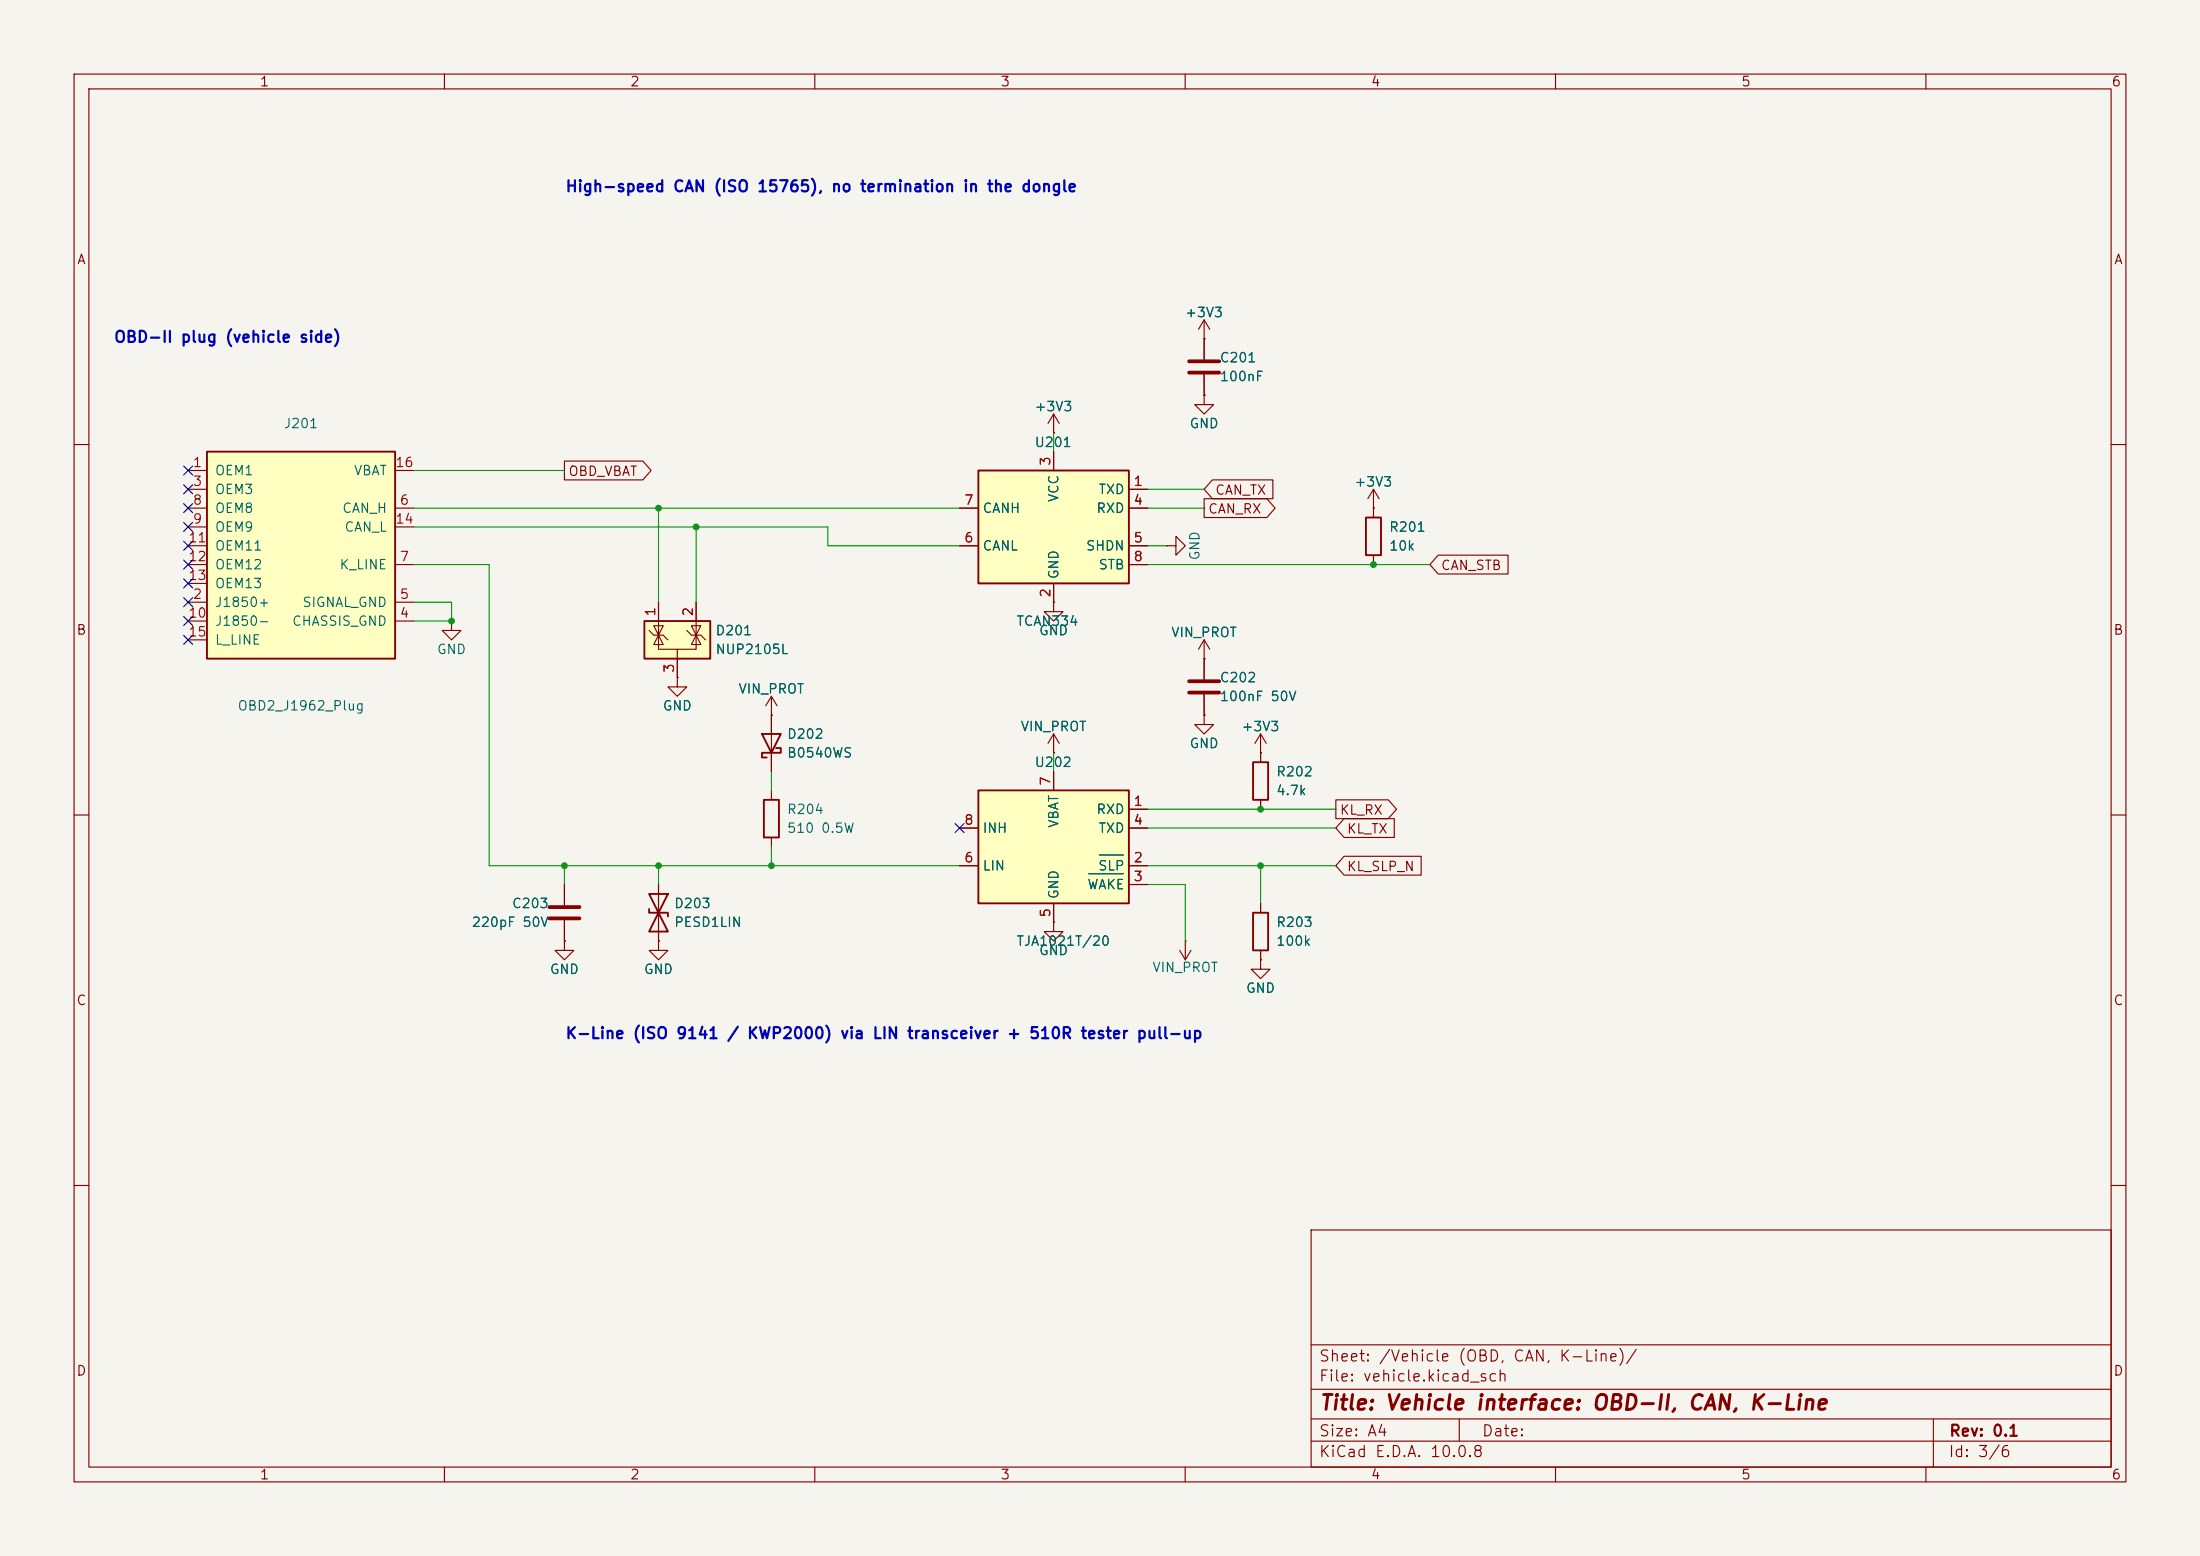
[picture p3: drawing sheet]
<svg xmlns="http://www.w3.org/2000/svg" width="297mm" height="210mm" viewBox="0 0 297 210" stroke-linecap="round" stroke-linejoin="round" font-family="sans-serif">
<path d="M0 0h297v210h-297z" fill="#f5f4ef" stroke="#f5f4ef" stroke-width=".14"/>
<g fill="none" stroke="#840000" stroke-width=".15">
<path d="M10 10h277v190h-277zM12 12h273v186h-273zM60 10v2M110 10v2M160 10v2M210 10v2M260 10v2M10 60h2M285 60h2M10 110h2M285 110h2M10 160h2"/>
<path d="M177 166h108v32h-108zM285 160h2M60 198v2M110 198v2M160 198v2M177 194.5h108M177 191.5h108M177 187.5h108M177 181.5h108M197 191.5v3M210 198v2M260 198v2"/>
<path d="M261 191.5v6.5"/>
</g>
<path d="M27.9 61h25.4v27.9h-25.4z" fill="#ffffc2"/>
<path d="M27.9 61h25.4v27.9h-25.4zM102.9 99.1h2.5l-1.3 2.5zM104.8 101h.6v.6h-2.5v.6h.6" fill="none" stroke="#840000" stroke-width=".25"/>
<g fill="none" stroke="#840000" stroke-width=".15">
<path d="M25.4 63.5h2.5M25.4 66h2.5M25.4 68.6h2.5M25.4 76.2h2.5M25.4 71.1h2.5M25.4 73.7h2.5M25.4 78.7h2.5M53.3 63.5h2.6M53.3 68.6h2.6M53.3 76.2h2.6M53.3 71.1h2.6M25.4 81.3h2.5"/>
<path d="M25.4 83.8h2.5M25.4 86.4h2.5M53.3 81.3h2.6M53.3 83.8h2.6M104.1 96.5h.1M104.1 94v10.1M104.1 94l-.7 1.3M104.1 94l.8 1.3"/>
</g>
<path d="M87 83.8h8.9v5.1h-8.9z" fill="#ffffc2"/>
<path d="M87 83.8h8.9v5.1h-8.9z" fill="none" stroke="#840000" stroke-width=".25"/>
<g fill="none" stroke="#840000" stroke-width=".15">
<path d="M157.5 73.7h1.2v-1.3l1.3 1.3-1.3 1.2v-1.2M157.5 73.7h.1M185.4 68.6h.1M185.4 66l-.7 1.3M185.4 66l.8 1.3M185.4 66v2.6M87.6 85.1l.7 .6h1.2l.7 .7M88.9 85.7v1.9h5.1v-1.9M88.9 85.7l.6 1.3h-1.2zM88.9 85.1v.6l.6-1.2h-1.2l.6 1.2M88.9 81.3v4.4M91.4 87.6v3.8"/>
<path d="M92.7 85.1l.6 .6h1.3l.6 .7M93.3 84.5h1.3l-.6 1.2zM94 85.7l.6 1.3h-1.3zM94 81.3v4.4M159.3 128.3l.7 1.2M160 127h.1M160 127v2.5M160.8 128.3l-.8 1.2"/>
</g>
<path d="M132.1 106.7h20.3v15.2h-20.3z" fill="#ffffc2"/>
<path d="M184.4 69.9h2v5h-2zM132.1 106.7h20.3v15.2h-20.3zM169.2 102.9h2v5.1h-2zM87.6 120.7l2.6 5h-2.6l2.6-5zM87.6 122.7v.5h2.6v.5" fill="none" stroke="#840000" stroke-width=".25"/>
<g fill="none" stroke="#840000" stroke-width=".15">
<path d="M142.2 58.4h.1M142.2 55.9v2.5M142.2 55.9l-.7 1.3M142.2 55.9l.8 1.3M162.6 53.3v1.3h1.2l-1.2 1.3-1.3-1.3h1.3M162.6 53.3h.1M185.4 68.6v1.3M185.4 74.9v1.3M61 83.8v1.3h1.2l-1.2 1.3-1.3-1.3h1.3M61 83.8h.1M91.4 91.4v1.3h1.3l-1.3 1.3-1.2-1.3h1.2M91.4 91.4h.1"/>
<path d="M142.2 99.1v2.5M142.2 99.1l-.7 1.2M142.2 99.1l.8 1.2M162.6 96.5v1.3h1.2l-1.2 1.3-1.3-1.3h1.3M162.6 96.5h.1M162.6 88.9h.1M162.6 86.4l-.8 1.2M162.6 86.4l.7 1.2M162.6 86.4v5.3M162.6 93.7v2.8M170.2 99.1v3.8M170.2 99.1l-.8 1.2"/>
<path d="M170.2 99.1l.7 1.2M88.9 119.4v7.6M129.5 116.8h2.6M129.5 111.8h2.6M142.2 101.6h.1M142.2 104.1v2.6M152.4 109.2h2.5M152.4 116.8h2.5M152.4 119.4h2.5M152.4 111.8h2.5M170.2 101.6h.1M170.2 108v1.2"/>
<path d="M88.9 127v1.3h1.3l-1.3 1.2-1.3-1.2h1.3M88.9 127h.1M142.2 124.5v1.2h1.3l-1.3 1.3-1.2-1.3h1.2M142.2 124.5h.1M142.2 121.9v2.6"/>
</g>
<path d="M147 117.9h4.7M148.4 115.4h3.3" fill="none" stroke="#006464" stroke-width=".15"/>
<path d="M160.5 91.9h4.1M160.5 93.5h4.1" fill="none" stroke="#840000" stroke-width=".51"/>
<path d="M132.1 63.5h20.3v15.2h-20.3z" fill="#ffffc2"/>
<path d="M132.1 63.5h20.3v15.2h-20.3zM103.1 108h2.1v5h-2.1zM169.2 123.2h2v5.1h-2z" fill="none" stroke="#840000" stroke-width=".25"/>
<g fill="none" stroke="#840000" stroke-width=".15">
<path d="M142.2 58.4h.1M162.6 45.7h.1M162.6 53.3h.1M162.6 43.2v5.3M162.6 50.5v2.8M162.6 43.2l-.8 1.3M162.6 43.2l.7 1.3M76.2 62.2h10.6l1.1 1.3-1.1 1.3h-10.6zM129.5 68.6h2.6M129.5 73.7h2.6M142.2 61v2.5M142.2 78.7v2.6"/>
<path d="M152.4 66h2.5M152.4 68.6h2.5M152.4 73.7h2.5M152.4 76.2h2.5M162.6 67.3h8.4l1.1 1.3-1.1 1.3h-8.4zM163.7 64.8h8.1v2.5h-8.1l-1.1-1.3zM185.4 68.6h.1M185.4 68.6v1.3M185.4 74.9v1.3M194.2 74.9h9.4v2.6h-9.4l-1.2-1.3zM88.9 81.3v2.5M91.4 91.4h.1"/>
<path d="M91.4 88.9v2.5M94 81.3v2.5M104.1 96.5h.1M104.1 96.5v2.6M142.2 81.3v1.3h1.3l-1.3 1.2-1.2-1.2h1.2M142.2 81.3h.1M162.6 96.5h.1M162.6 88.9h.1M162.6 88.9v2.8M162.6 93.7v2.8M76.2 119.4v2.8M88.9 119.4v2.5"/>
<path d="M104.1 101.6v2.5M104.1 106.7v1.3M104.1 113v1.3M129.5 116.8h2.6M129.5 111.8h2.6M142.2 101.6h.1M142.2 104.1v2.6M152.4 109.2h2.5M152.4 116.8h2.5M152.4 119.4h2.5M152.4 111.8h2.5M170.2 101.6h.1"/>
<path d="M170.2 101.6v1.3M170.2 108v1.2M180.3 107.9h7.1l1.1 1.3-1.1 1.3h-7.1zM181.5 115.6h10.4v2.5h-10.4l-1.2-1.3zM181.5 110.5h6.7v2.5h-6.7l-1.2-1.2zM76.2 127v1.3h1.3l-1.3 1.2-1.3-1.2h1.3M76.2 127h.1M76.2 124.2v2.8M88.9 127h.1M88.9 124.5v2.5M142.2 124.5h.1M142.2 121.9v2.6"/>
<path d="M170.2 129.5v1.3h1.2l-1.2 1.3-1.3-1.3h1.3M170.2 129.5h.1M170.2 121.9v1.3M170.2 128.3v1.2"/>
</g>
<path d="M160.5 48.8h4.1M160.5 50.3h4.1M74.2 122.4h4M74.2 124h4" fill="none" stroke="#840000" stroke-width=".51"/>
<g fill="none" stroke="#009600" stroke-width=".15">
<path d="M142.2 58.4v2.6M55.9 63.5h20.3M55.9 76.2h10.1v40.6h63.5M55.9 68.6h73.6M55.9 71.1h55.9v2.6h17.7M88.9 68.6v12.7M94 71.1v10.2M154.9 76.2h38.1M154.9 68.6h7.7M154.9 73.7h2.6M154.9 66h7.7M55.9 81.3h5.1v2.5h-5.1"/>
<path d="M76.2 116.8v2.6M88.9 116.8v2.6M104.1 104.1v2.6M104.1 114.3v2.5M142.2 101.6v2.5M154.9 119.4h5.1v7.6M154.9 111.8h25.4M154.9 116.8h25.4M154.9 109.2h25.4M170.2 116.8v5.1"/>
</g>
<g fill="none" stroke="#000084" stroke-width=".15">
<path d="M24.8 65.4l1.2 1.2M24.8 68l1.2 1.2M24.8 75.6l1.2 1.2M24.8 78.1l1.2 1.2M24.8 62.9l1.2 1.2M24.8 70.5l1.2 1.2M24.8 73.1l1.2 1.2M26 65.4l-1.2 1.2M26 68l-1.2 1.2M26 75.6l-1.2 1.2M26 78.1l-1.2 1.2M26 62.9l-1.2 1.2"/>
<path d="M26 70.5l-1.2 1.2M26 73.1l-1.2 1.2M24.8 80.7l1.2 1.2M24.8 83.2l1.2 1.2M24.8 85.8l1.2 1.2M26 80.7l-1.2 1.2M26 83.2l-1.2 1.2M26 85.8l-1.2 1.2M128.9 111.2l1.2 1.2M130.1 111.2l-1.2 1.2"/>
</g>
<path d="M147 117.9h4.7M148.4 115.4h3.3" fill="none" stroke="#006464" stroke-width=".15"/>
<g fill="#009600">
<circle cx="88.9" cy="68.6" r=".46"/>
<circle cx="94" cy="71.1" r=".46"/>
<circle cx="61" cy="83.8" r=".46"/>
<circle cx="88.9" cy="116.8" r=".46"/>
<circle cx="104.1" cy="116.8" r=".46"/>
<circle cx="170.2" cy="109.2" r=".46"/>
<circle cx="76.2" cy="116.8" r=".46"/>
<circle cx="170.2" cy="116.8" r=".46"/>
<circle cx="185.4" cy="76.2" r=".46"/>
</g>
<text font-size="2" fill="#840000" x="178" y="190.8">Title: Vehicle interface: OBD-II, CAN, K-Line</text>
<g font-size="1.5" fill="#0000c2">
<text x="76.2" y="26.3">High-speed CAN (ISO 15765), no termination in the dongle</text>
<text x="15.3" y="46.6">OBD-II plug (vehicle side)</text>
<text x="76.2" y="140.6">K-Line (ISO 9141 / KWP2000) via LIN transceiver + 510R tester pull-up</text>
</g>
<g font-size="1.5" fill="#840000">
<text x="178" y="184.1">Sheet: /Vehicle (OBD, CAN, K-Line)/</text>
<text x="178" y="186.8">File: vehicle.kicad_sch</text>
<text x="178" y="197">KiCad E.D.A. 10.0.8</text>
<text x="178" y="194.2">Size: A4</text>
<text x="200" y="194.2">Date:</text>
<text x="263" y="197">Id: 3/6</text>
<text x="263" y="194.2">Rev: 0.1</text>
</g>
<g font-size="1.3" fill="#840000">
<text x="35" y="12">1</text>
<text x="85" y="12">2</text>
<text x="135" y="12">3</text>
<text x="185" y="12">4</text>
<text x="235" y="12">5</text>
<text x="285" y="12">6</text>
<text x="10.3" y="36">A</text>
<text x="285.3" y="36">A</text>
<text x="76.6" y="64.6">OBD_VBAT</text>
<text x="163" y="69.6">CAN_RX</text>
<text x="164" y="67.1">CAN_TX</text>
<text x="194.4" y="77.3">CAN_STB</text>
<text x="10.2" y="86">B</text>
<text x="285.2" y="86">B</text>
<text x="180.8" y="110.3">KL_RX</text>
<text x="181.7" y="112.8">KL_TX</text>
<text x="181.7" y="117.9">KL_SLP_N</text>
<text x="10.2" y="136">C</text>
<text x="285.2" y="136">C</text>
<text x="10.2" y="186">D</text>
<text x="285.2" y="186">D</text>
<text x="35" y="200">1</text>
<text x="85" y="200">2</text>
<text x="135" y="200">3</text>
<text x="185" y="200">4</text>
<text x="235" y="200">5</text>
<text x="285" y="200">6</text>
</g>
<g font-size="1.3" fill="#006464">
<text x="159.9" y="43.1">+3V3</text>
<text x="164.6" y="49.2">C201</text>
<text x="164.6" y="51.8">100nF</text>
<text x="38.2" y="58.1">J201</text>
<text x="139.6" y="55.8">+3V3</text>
<text x="160.5" y="58.1">GND</text>
<text x="28.9" y="64.5">OEM1</text>
<text x="47.7" y="64.5">VBAT</text>
<text x="139.6" y="60.7">U201</text>
<text x="182.8" y="66">+3V3</text>
<text x="28.9" y="67">OEM3</text>
<text x="28.9" y="69.5">OEM8</text>
<text x="46.1" y="69.5">CAN_H</text>
<text x="132.6" y="69.5">CANH</text>
<text x="143.2" y="67.9" transform="rotate(-90 143.2 67.9)">VCC</text>
<text x="147.9" y="69.5">RXD</text>
<text x="148.2" y="67">TXD</text>
<text x="28.9" y="72.1">OEM9</text>
<text x="28.9" y="74.6">OEM11</text>
<text x="28.9" y="77.2">OEM12</text>
<text x="45.7" y="77.2">K_LINE</text>
<text x="46.4" y="72.1">CAN_L</text>
<text x="132.6" y="74.6">CANL</text>
<text x="146.5" y="74.6">SHDN</text>
<text x="148.2" y="77.2">STB</text>
<text x="162.3" y="75.7" transform="rotate(-90 162.3 75.7)">GND</text>
<text x="187.4" y="72.1">R201</text>
<text x="187.4" y="74.6">10k</text>
<text x="28.9" y="82.2">J1850+</text>
<text x="28.9" y="79.7">OEM13</text>
<text x="40.7" y="82.2">SIGNAL_GND</text>
<text x="143.2" y="78.3" transform="rotate(-90 143.2 78.3)">GND</text>
<text x="28.9" y="84.8">J1850-</text>
<text x="28.9" y="87.3">L_LINE</text>
<text x="39.3" y="84.8">CHASSIS_GND</text>
<text x="58.9" y="88.6">GND</text>
<text x="96.5" y="86.1">D201</text>
<text x="96.5" y="88.6">NUP2105L</text>
<text x="137.1" y="84.8">TCAN334</text>
<text x="140.2" y="86.1">GND</text>
<text x="158" y="86.3">VIN_PROT</text>
<text x="99.6" y="93.9">VIN_PROT</text>
<text x="164.6" y="92.4">C202</text>
<text x="164.6" y="94.9">100nF 50V</text>
<text x="32" y="96.2">OBD2_J1962_Plug</text>
<text x="89.4" y="96.2">GND</text>
<text x="106.2" y="100">D202</text>
<text x="137.7" y="99">VIN_PROT</text>
<text x="160.5" y="101.3">GND</text>
<text x="167.5" y="99">+3V3</text>
<text x="106.2" y="102.6">B0540WS</text>
<text x="139.6" y="103.8">U202</text>
<text x="172.2" y="105.1">R202</text>
<text x="172.2" y="107.6">4.7k</text>
<text x="106.2" y="110.2">R204</text>
<text x="106.2" y="112.7">510 0.5W</text>
<text x="132.6" y="112.7">INH</text>
<text x="143.2" y="111.8" transform="rotate(-90 143.2 111.8)">VBAT</text>
<text x="147.9" y="110.2">RXD</text>
<text x="148.2" y="112.7">TXD</text>
<text x="132.6" y="117.8">LIN</text>
<text x="148.2" y="117.8">SLP</text>
<text x="63.6" y="125.4">220pF 50V</text>
<text x="69" y="122.9">C203</text>
<text x="90.9" y="122.9">D203</text>
<text x="90.9" y="125.4">PESD1LIN</text>
<text x="143.2" y="121.4" transform="rotate(-90 143.2 121.4)">GND</text>
<text x="146.7" y="120.3">WAKE</text>
<text x="172.2" y="125.4">R203</text>
<text x="74.1" y="131.8">GND</text>
<text x="86.8" y="131.8">GND</text>
<text x="137.1" y="128">TJA1021T/20</text>
<text x="140.2" y="129.2">GND</text>
<text x="155.5" y="131.5">VIN_PROT</text>
<text x="172.2" y="128">100k</text>
<text x="168.1" y="134.3">GND</text>
</g>
<g font-size="1.3" fill="#a90000">
<text x="25.9" y="63.4">1</text>
<text x="25.9" y="65.9">3</text>
<text x="53.3" y="63.4">16</text>
<text x="142.1" y="63" transform="rotate(-90 142.1 63)">3</text>
<text x="152.9" y="65.9">1</text>
<text x="25.9" y="68.4">8</text>
<text x="25.9" y="71">9</text>
<text x="53.3" y="71">14</text>
<text x="53.9" y="68.4">6</text>
<text x="130.1" y="68.4">7</text>
<text x="152.9" y="68.4">4</text>
<text x="25.3" y="73.5">11</text>
<text x="25.3" y="76.1">12</text>
<text x="53.9" y="76.1">7</text>
<text x="130.1" y="73.5">6</text>
<text x="152.9" y="73.5">5</text>
<text x="152.9" y="76.1">8</text>
<text x="25.3" y="83.7">10</text>
<text x="25.3" y="78.6">13</text>
<text x="25.9" y="81.1">2</text>
<text x="53.9" y="83.7">4</text>
<text x="53.9" y="81.1">5</text>
<text x="88.8" y="83.3" transform="rotate(-90 88.8 83.3)">1</text>
<text x="93.8" y="83.3" transform="rotate(-90 93.8 83.3)">2</text>
<text x="142.1" y="80.7" transform="rotate(-90 142.1 80.7)">2</text>
<text x="25.3" y="86.2">15</text>
<text x="91.3" y="90.9" transform="rotate(-90 91.3 90.9)">3</text>
<text x="142.1" y="106.1" transform="rotate(-90 142.1 106.1)">7</text>
<text x="130.1" y="111.6">8</text>
<text x="152.9" y="109.1">1</text>
<text x="152.9" y="111.6">4</text>
<text x="130.1" y="116.7">6</text>
<text x="152.9" y="116.7">2</text>
<text x="152.9" y="119.2">3</text>
<text x="142.1" y="123.9" transform="rotate(-90 142.1 123.9)">5</text>
</g>
</svg>
